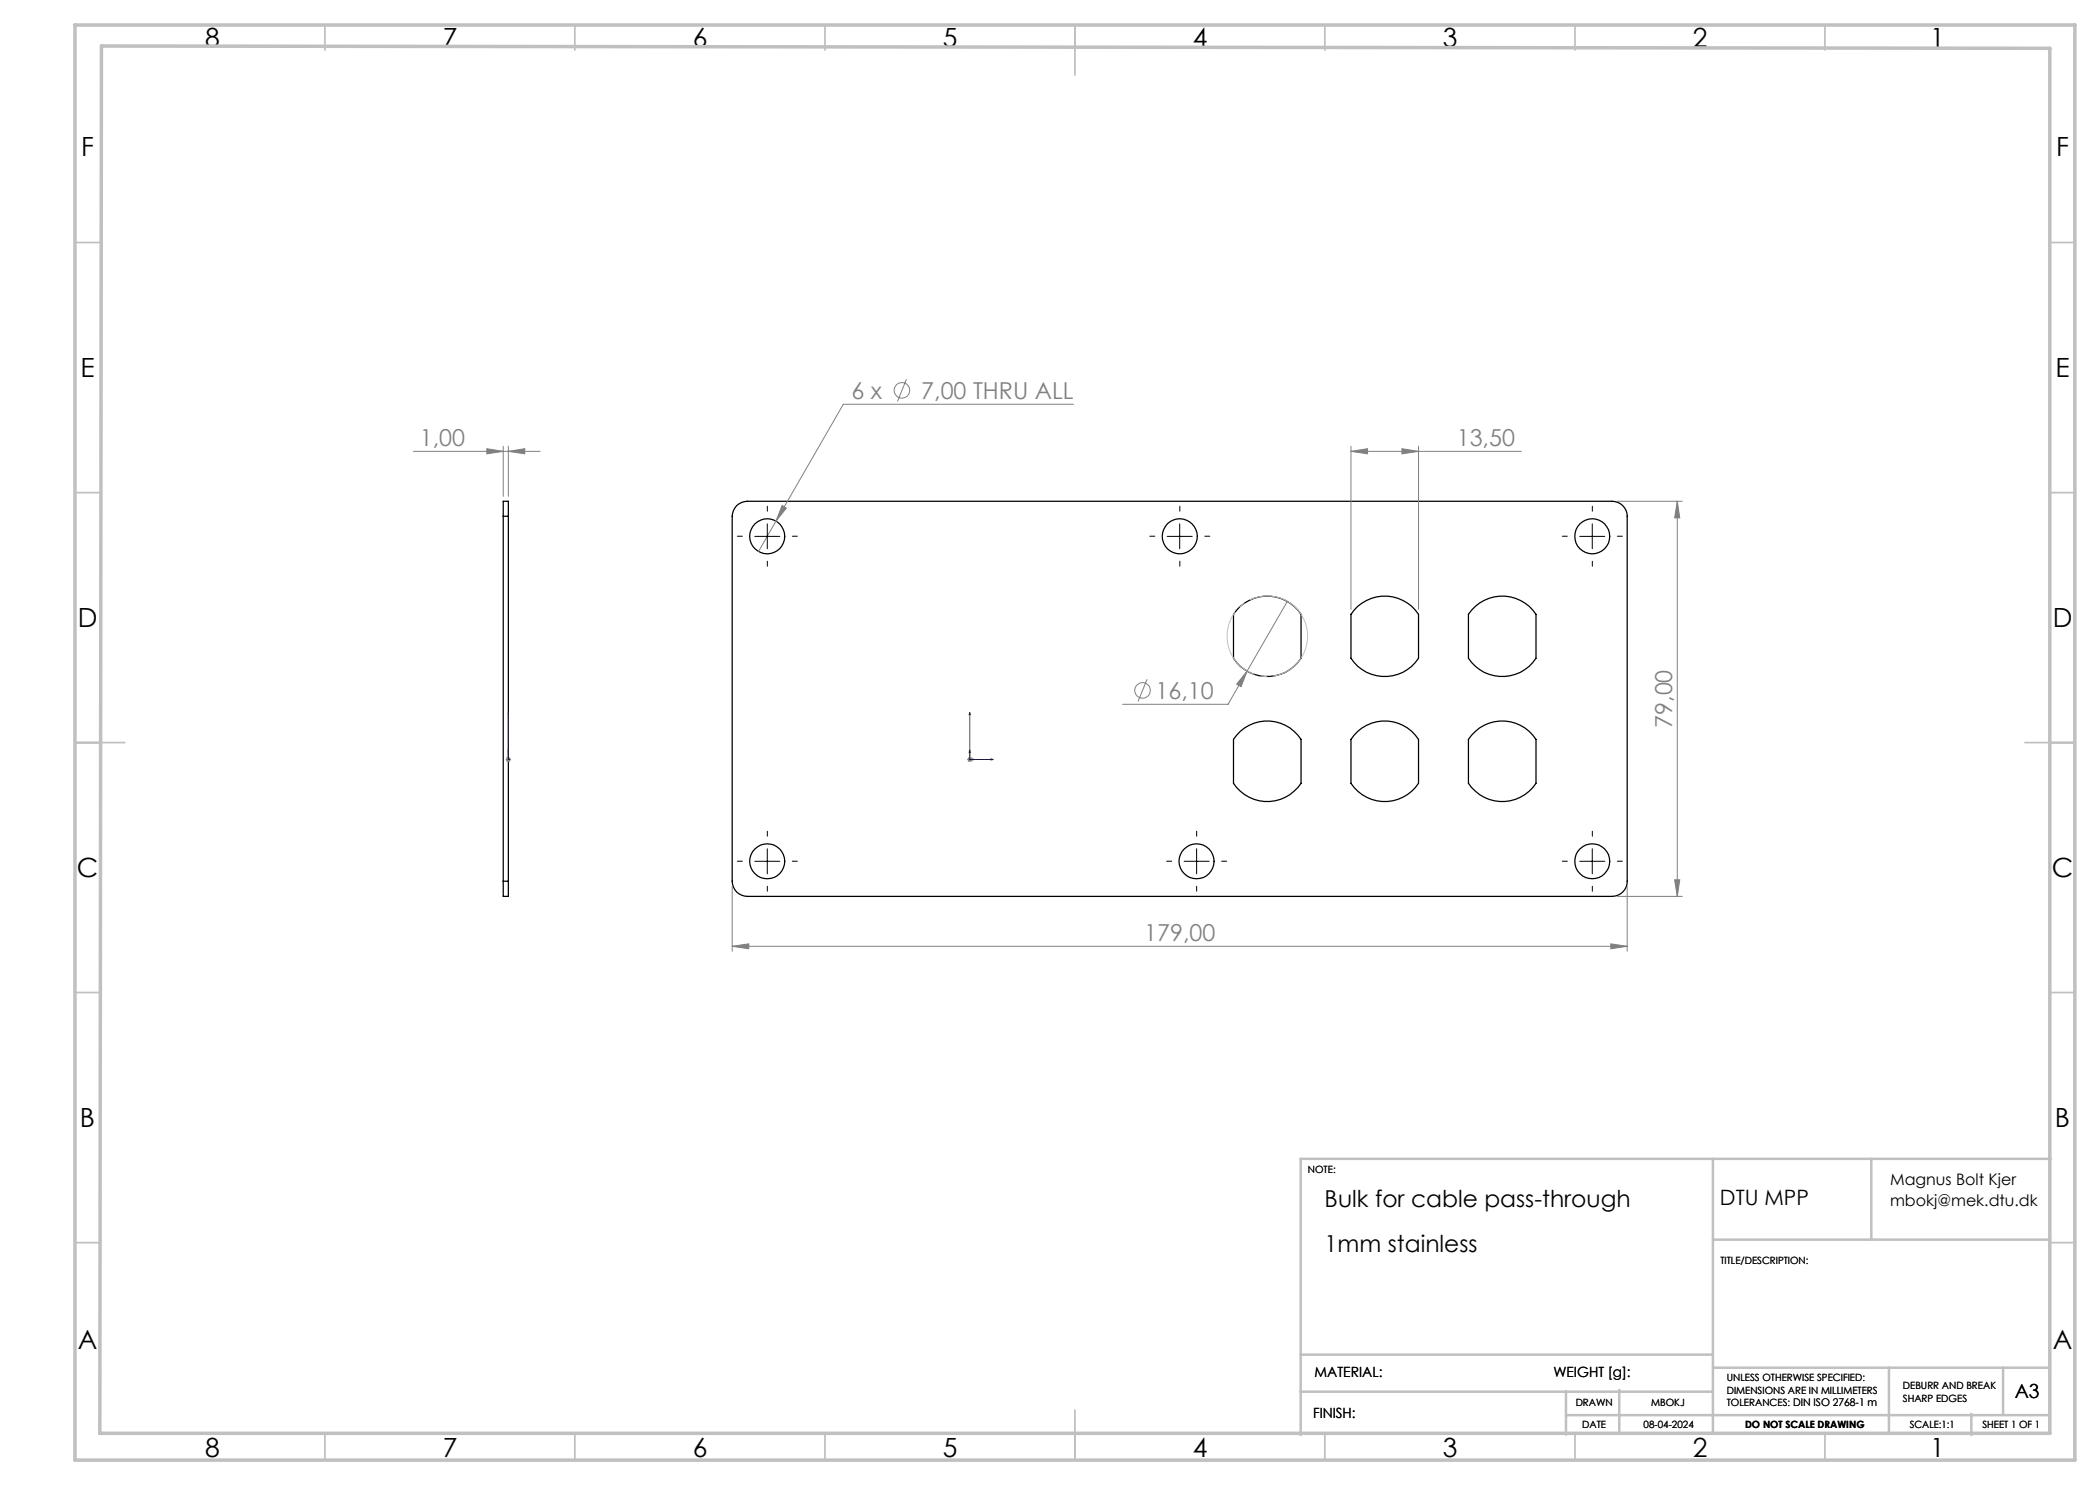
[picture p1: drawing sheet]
<svg xmlns="http://www.w3.org/2000/svg" width="420mm" height="297mm" viewBox="0 0 420 297" stroke-linecap="round" stroke-linejoin="round" font-family="sans-serif">
<g fill="none" stroke="#000" stroke-width=".25">
<path d="M100.6 103.3v-3h1.1v3M100.6 103.3h1.1M100.6 103.3v72.9M101.7 103.3v72.9M147.3 101.1a3.3 3.3 0 0 1 2.1-.8h173a3 3 0 0 1 3 3v72.9a3 3 0 0 1-3 3.1h-173a3 3 0 0 1-3-3.1v-72.9a3.3 3.3 0 0 1 .9-2.2zM248.1 121.2a8.1 8.1 0 0 1 12.1 1.7v8.8a8.1 8.1 0 0 1-13.5 0v-8.8zM271.6 121.2a8.1 8.1 0 0 1 12.1 1.7v8.8a8.1 8.1 0 0 1-13.5 0v-8.8zM294.3 122a8.1 8.1 0 0 1 12.9 .9v8.8a8.1 8.1 0 0 1-13.5 0v-8.8zM248.1 146.3a8 8 0 0 1 12.1 1.6v8.8a8.1 8.1 0 0 1-13.5 0v-8.8zM271.6 146.3a8 8 0 0 1 12.1 1.6v8.8a8.1 8.1 0 0 1-13.5 0v-8.8zM295.1 146.3a8 8 0 0 1 12.1 1.6v8.8a8.1 8.1 0 0 1-13.5 0v-8.8zM100.6 176.2v3.1h1.1v-3.1"/>
<path d="M100.6 176.2h1.1"/>
<circle cx="153.5" cy="107.3" r="3.5"/>
<circle cx="236" cy="107.3" r="3.5"/>
<circle cx="318.4" cy="107.3" r="3.5"/>
<circle cx="153.4" cy="172.3" r="3.5"/>
<circle cx="239.3" cy="172.3" r="3.5"/>
<circle cx="318.4" cy="172.3" r="3.5"/>
</g>
<g fill="none" stroke="#808080" stroke-width=".2">
<path d="M181.3 75.8l-1.8 4.5M82.7 90.3h25.3M97.4 89.7l3.2 .6-3.2 .5zM100.6 89.2v10.1M101.7 90.3l3.3-.6v1.1zM101.7 89.2v10.1M214.7 80.9h-46l-17 29.4M270.2 90.3l3.3-.6v1.1zM270.2 89.2v32.7M270.2 90.3h34.1M280.4 89.7l3.3 .6-3.3 .5zM283.7 89.2v32.7"/>
<path d="M156.4 101.1l.9 .5-2.1 2.6zM323.5 100.3h12.9M335.5 100.3l.5 3.3h-1.1zM335.5 100.3v79M229.4 135.9l-1.8 4.4M249.4 134.2l-1.2 3.1-.9-.5zM249.4 134.2l-3.8 6.7h-21.1M257.5 120.3l-8.1 13.9M101.2 151.9h1M101.3 151.5l.7 .8M101.7 151.4v1M102 151.5l-.7 .8"/>
<path d="M193.5 151.9h1M193.6 151.5l.7 .8M194 151.4v1M194.3 151.5l-.7 .8M146.4 177.3v12.9M323.5 179.3h12.9M325.4 177.3v12.9M334.9 176h1.1l-.5 3.3zM146.4 189.3l3.4-.5v1zM146.4 189.3h179M322.2 188.8l3.2 .5-3.2 .5z"/>
<circle cx="180.4" cy="78.1" r="1.56"/>
<circle cx="228.5" cy="138.1" r="1.56"/>
</g>
<path d="M261.2 124.9a8 8 0 0 0-13.4-3.3 8 8 0 0 0 3.3 13.4 8 8 0 0 0 10.3-9.3l-.2-.8" fill="none" stroke="#c0c0c0" stroke-width=".2" stroke-dasharray="15.2 1.3 1.3 1.3" stroke-dashoffset="1.4" stroke-linecap="butt"/>
<path d="M101.7 142.5v9.4M101.7 151.8v.2zM101.7 142.5v.4v-.4M101.7 150v.5v-.5M101.7 151.9h.1M194 142.5l.1 .4h-.3zM194 142.5v9.4h4.6M194 150l.1 .5h-.3zM194.4 151.8l.5 .1-.5 .1zM198.2 151.8l.4 .1-.4 .1z" fill="none" stroke="#00f" stroke-width=".2"/>
<g fill="none" stroke="#c0c0c0" stroke-width=".35">
<path d="M65 5v5M115 5v5M165 5v5M215 5v10M265 5v5M315 5v5M365 5v5M15 48.5h5M410 48.5h5M15 98.5h5M410 98.5h5M15 148.5h10"/>
<path d="M405 148.5h10M15 198.5h5M410 198.5h5M15 248.5h5M410 248.5h5M65 287v5M115 287v5M165 287v5M215 282v10M265 287v5M315 287v5M365 287v5"/>
</g>
<g fill="none" stroke="#c0c0c0" stroke-width=".5">
<path d="M342.6 231.8v54.8M374.3 231.8v16.1M410.2 231.8h-150.1v55.2M342.6 247.9h67.5M260.1 278.3h82.5M260.1 270.9h82.5M313.2 278.3v8.6M323.8 278v8.7M342.6 273.5h67.4M377.8 273.5v13.2M400.6 273.5v9.3M313.2 283h96.8"/>
<path d="M394.3 282.8v4.2"/>
</g>
<path d="M15 5h400v287h-400zM20.3 9.2l389.7 .5v277h-390z" fill="none" stroke="#c0c0c0" stroke-width=".7"/>
<g fill="none" stroke="#000" stroke-width=".2" stroke-dasharray="15.2 1.3 1.3 1.3">
<path d="M148.5 107.2h-1M153.5 102.2v-1M153.5 112.2v1M158.5 107.2h1M231 107.2h-1M236 102.2v-1M236 112.2v1M241 107.2h1M313.5 107.2h-1M318.5 102.2v-1M318.5 112.2v1M323.5 107.2h1"/>
<path d="M148.5 172.2h-1M153.5 167.2v-1M153.5 177.2v1M158.5 172.2h1M234.3 172.2h-1M239.3 167.2v-1M239.3 177.2v1M244.3 172.2h1M313.5 172.2h-1M318.5 167.2v-1M318.5 177.2v1M323.5 172.2h1"/>
</g>
<path d="M151 107.3h5M153.5 104.8v4.9M233.4 107.3h5M235.9 104.8v4.9M315.9 107.3h5.1M318.5 104.8v4.9M151 172.3h5M153.5 169.8v5M236.8 172.3h5M239.3 169.8v5M315.9 172.3h5.1M318.5 169.8v5" fill="none" stroke="#000" stroke-width=".2"/>
<path d="M249.4 134.2l-1.2 3.1-.9-.5z" fill="#808080"/>
<g fill="#00f">
<path d="M198.2 151.8l.4 .1-.4 .1zM194 142.5l.1 .4h-.3z"/>
<path d="M194.4 151.8l.5 .1-.5 .1zM194 150l.1 .5h-.3zM101.7 151.8v.2zM101.7 142.5v.4zM101.7 151.8v.2zM101.7 150v.5z"/>
</g>
<g fill="#808080">
<path d="M156.4 101.1l-1.2 3.1 2.1-2.6zM146.4 189.3l3.4-.5v1zM322.2 188.8l3.2 .5-3.2 .5zM270.2 90.3l3.3-.6v1.1zM280.4 89.7l3.3 .6-3.3 .5zM97.4 89.7l3.2 .6-3.2 .5zM101.7 90.3l3.3-.6v1.1z"/>
<path d="M335.5 100.3l.5 3.3h-1.1zM334.9 176h1.1l-.5 3.3z"/>
</g>
<g font-size="5.3">
<text x="41" y="9.5">8</text>
<text x="88.5" y="9.5">7</text>
<text x="138.5" y="9.5">6</text>
<text x="188.5" y="9.5">5</text>
<text x="238.5" y="9.5">4</text>
<text x="288.5" y="9.5">3</text>
<text x="338.5" y="9.5">2</text>
<text x="386" y="9.5">1</text>
<text x="16.2" y="31.2">F</text>
<text x="411.2" y="31.2">F</text>
<text x="16.1" y="75.5">E</text>
<text x="411.1" y="75.5">E</text>
<text x="15.5" y="125.5">D</text>
<text x="410.5" y="125.5">D</text>
<text x="15.4" y="175.5">C</text>
<text x="410.4" y="175.5">C</text>
<text x="16" y="225.5">B</text>
<text x="411" y="225.5">B</text>
<text x="15.5" y="269.7">A</text>
<text x="410.5" y="269.7">A</text>
<text x="41" y="291.5">8</text>
<text x="88.5" y="291.5">7</text>
<text x="138.5" y="291.5">6</text>
<text x="188.5" y="291.5">5</text>
<text x="238.5" y="291.5">4</text>
<text x="288.5" y="291.5">3</text>
<text x="338.5" y="291.5">2</text>
<text x="386" y="291.5">1</text>
</g>
<g font-size="4.7" fill="#808080">
<text x="170.3" y="79.8">6 x</text>
<text x="184.3" y="79.8">7,00 THRU ALL</text>
<text x="84" y="89.2">1,00</text>
<text x="291.4" y="89.2">13,50</text>
<text x="231.1" y="139.8">16,10</text>
<text x="334.5" y="145.6" transform="rotate(-90 334.5 145.6)">79,00</text>
<text x="228.9" y="188.2">179,00</text>
</g>
<g font-size="4.7">
<text x="264.9" y="241.3">Bulk for cable pass-through</text>
<text x="264.9" y="250.4">1mm stainless</text>
</g>
<text font-size="4.2" x="344" y="240.9">DTU MPP</text>
<text font-size="3.9" x="403" y="279.6">A3</text>
<g font-size="3.2">
<text x="378" y="237">Magnus Bolt Kjer</text>
<text x="378" y="241.1">mbokj@mek.dtu.dk</text>
</g>
<g font-size="2.8">
<text x="262.9" y="275.4">MATERIAL:</text>
<text x="310.7" y="275.4">WEIGHT [g]:</text>
<text x="262.6" y="283.6">FINISH:</text>
</g>
<g font-size="2">
<text x="261.6" y="234.6">NOTE:</text>
<text x="344.1" y="252.7">TITLE/DESCRIPTION:</text>
<text x="315.1" y="281.3">DRAWN</text>
<text x="330.2" y="281.3">MBOKJ</text>
<text x="345.4" y="276.3">UNLESS OTHERWISE SPECIFIED:</text>
<text x="345.4" y="278.8">DIMENSIONS ARE IN MILLIMETERS</text>
<text x="345.4" y="281.3">TOLERANCES: DIN ISO 2768-1 m</text>
<text x="380.6" y="277.8">DEBURR AND BREAK</text>
<text x="380.6" y="280.3">SHARP EDGES</text>
<text x="316.4" y="285.6">DATE</text>
<text x="328.7" y="285.6">08-04-2024</text>
<text x="349" y="285.6">DO NOT SCALE DRAWING</text>
<text x="381.9" y="285.6">SCALE:1:1</text>
<text x="396.5" y="285.6">SHEET 1 OF 1</text>
</g>
</svg>
